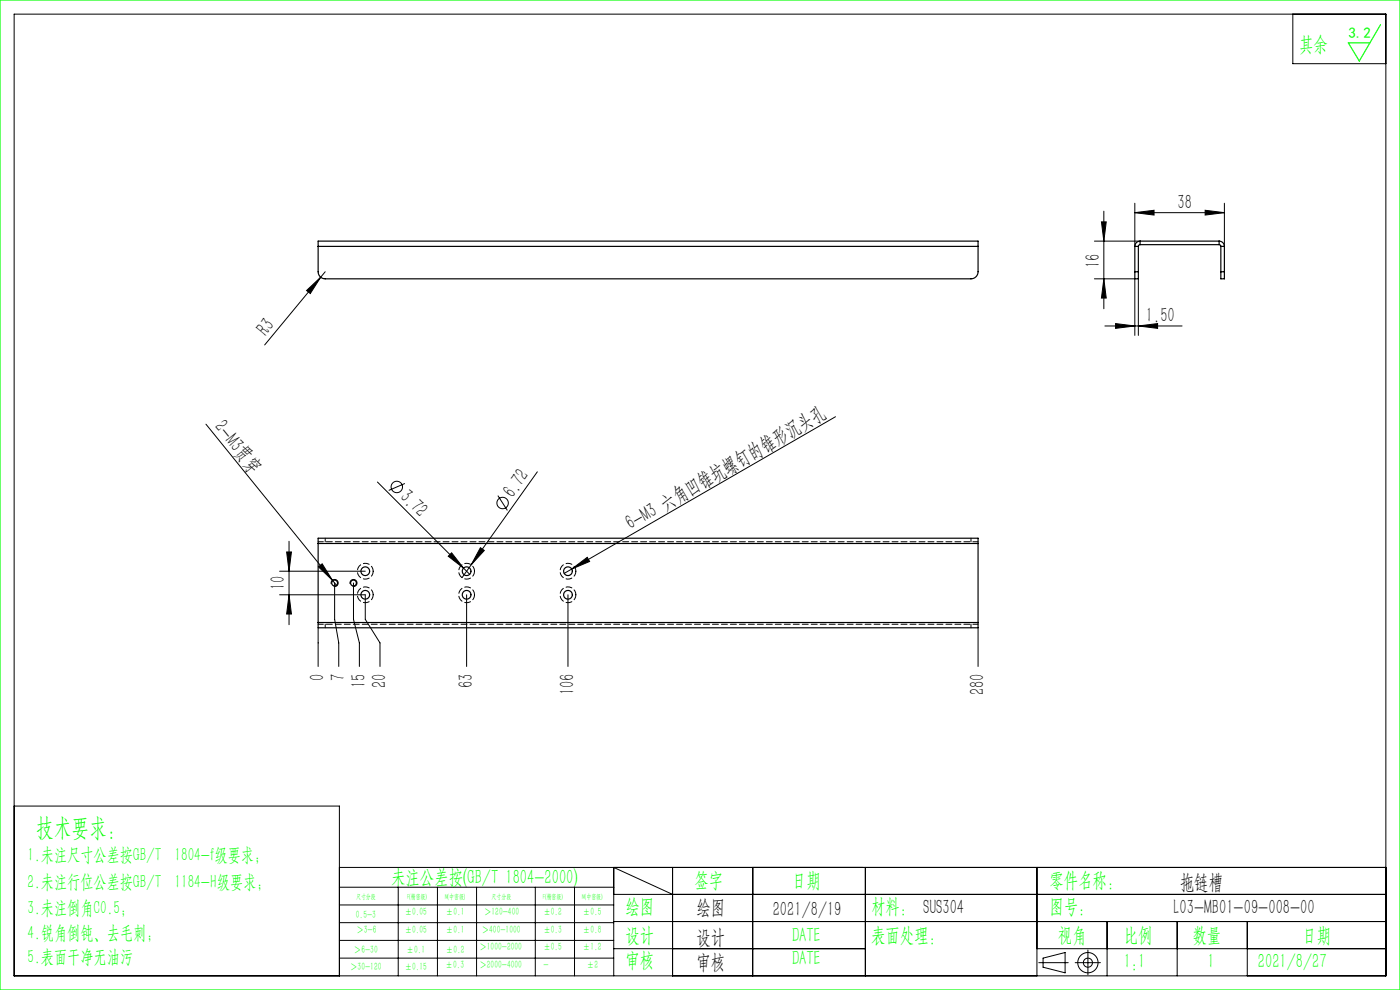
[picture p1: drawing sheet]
<svg xmlns="http://www.w3.org/2000/svg" width="297mm" height="210mm" viewBox="0 0 297 210" stroke-linecap="round" stroke-linejoin="round" font-family="sans-serif">
<g fill="none" stroke="#000" stroke-width=".21">
<path d="M3 3h291v204h-291zM274.3 3v10.5h19.7M69 57.6l-12.9 15.6M232.2 59.1h8.5v12M232.2 51.1h9.7M233.7 47.1h1l-.5 4zM234.2 59.1l.5 4.1h-1zM234.2 44.8v20.7M240.7 45.1l4.1-.5v1zM240.7 43.1v9.2M240.7 45.1h19M241.5 59.1v12"/>
<path d="M255.7 44.6l4 .5-4 .5zM259.7 43.1v9.2M65 61.6l3-2.8-2.2 3.5zM234.4 69.1h16.4M236.7 68.6l4 .5-4 .6zM241.5 69.1l4.1-.5v1.1zM43.7 90l26.8 33.1M177.2 88.4l-55.9 32.3M60.8 117.1h1l-.5 4.1zM61.3 114.8v17.7M80.1 102.2l18.2 18.3M85.9 102.6l-3.4 1.4"/>
<path d="M95.1 118l.7-.7 2.5 3.2zM100 119.8l-2 2.7M101.9 116.2l.8 .6-2.7 3zM105.6 105.1l2 3.2M114 100.1l-14 19.7M59.3 126.2h18.2v5.2l3.1 5v5M59.3 121.2h18.2M61.3 126.2l.5 4h-1zM67.5 133.2v8.2M67.6 120.2l.7-.6 2.2 3.5zM70.3 123.9a.75 .75 0 0 1 .6-1 .75 .75 0 0 1 .8 .8 .75 .75 0 0 1-.9 .7M70.5 123.1l1 1.2"/>
<path d="M71 123.7v7.7l.9 5v5M74.3 123.9a.75 .75 0 0 1 .6-1 .75 .75 0 0 1 .8 .8 .75 .75 0 0 1-.9 .7M75 123.7v7.7l1.2 5v5M98.3 120.5l1.3 1.3M99 126.2v15.2M120.5 126.2v15.2M121.3 120.7l3.3-2.5 .5 .9zM121.3 120.7l-1.6 .9M207.5 133.2v8.2M3 171h69v36M72 184h222M72 188.2h58.2"/>
<path d="M72 192h58.2M72 195.7h58.2M72 199.5h58.2M84.5 188.2v18.8M92.8 188.2v18.8M101.1 188.2v18.8M113.6 188.2v18.8M121.9 188.2v18.8M130.2 189.7h163.8M130.2 195.5h163.8M142.7 189.7l-12.5-5.7v23M142.7 184v23"/>
<path d="M159.7 184v23M183.6 184v23M220 184v23M234.9 195.5v11.5M249.7 195.5v11.5M264.6 195.5v11.5M72 203.2h58.2M130.2 201.2h53.4M220 201.2h74M220.4 204.2h6.2M221.3 203.2l4.7-1.1v4.3l-4.7-1.2zM228.1 204.2h5.3"/>
<path d="M230.8 201.5v5.3"/>
<circle cx="84.2" cy="103.3" r="1.21"/>
<circle cx="106.6" cy="106.7" r="1.21"/>
<circle cx="230.8" cy="204.2" r="2.15"/>
<circle cx="230.8" cy="204.2" r=".96"/>
</g>
<path d="M0 0h297v210h-297zM292.9 5.2l-4.5 7.7-2.4-3.8h4.6" fill="none" stroke="#0f0" stroke-width=".25"/>
<g fill="#000">
<path d="M65 61.6l3-2.8-2.2 3.5zM101.9 116.2l.8 .6-2.7 3zM67.6 120.2l.7-.6 2.2 3.5zM95.1 118l.7-.7 2.5 3.2zM121.3 120.7l3.3-2.5 .5 .9z"/>
<path d="M240.7 45.1l4.1-.5v1zM255.7 44.6l4 .5-4 .5z"/>
<path d="M241.5 69.1l4.1-.5v1.1zM236.7 68.6l4 .5-4 .6z"/>
<path d="M60.8 117.1h1l-.5 4.1zM61.3 126.2l.5 4h-1zM233.7 47.1h1l-.5 4zM234.2 59.1l.5 4.1h-1z"/>
</g>
<g fill="none" stroke="#000" stroke-width=".25">
<path d="M67.5 52.3v5.3a1.5 1.5 0 0 0 1.5 1.5h137a1.5 1.5 0 0 0 1.5-1.5v-5.3M67.5 52.3v-1.2h140v1.2M67.5 52.3h140M240.7 57.6v1.5h.8v-1.5M240.7 52.3h.8M240.7 57.6h.8M240.7 52.3v5.3M241.5 52.3v5.3M241.9 51.1a1.12 1.12 0 0 0-1.2 1.2M241.9 51.9l-.3 .1-.1 .3M241.9 51.1h16.7M241.9 51.9h16.7"/>
<path d="M241.9 51.1v.8M258.6 51.9l.3 .1 .1 .3M258.6 51.1a1.12 1.12 0 0 1 1.1 1.2M258.6 51.1v.8M259 57.6v1.5h.7v-1.5M259 52.3h.7M259 57.6h.7M259 52.3v5.3M259.7 52.3v5.3M67.5 115.3v-1.1h140v1.1M67.5 115.3v16.7M67.5 115.3h140"/>
<path d="M207.5 115.3v16.7M67.5 132v1.2h140v-1.2M67.5 132h140"/>
<circle cx="71" cy="123.7" r=".63"/>
<circle cx="75" cy="123.7" r=".62"/>
<circle cx="77.5" cy="126.2" r=".93"/>
<circle cx="77.5" cy="121.2" r=".93"/>
<circle cx="99" cy="121.2" r=".93"/>
<circle cx="99" cy="126.2" r=".93"/>
<circle cx="120.5" cy="121.2" r=".93"/>
<circle cx="120.5" cy="126.2" r=".93"/>
</g>
<path d="M67.5 114.9h140M207.5 132.4h-140" fill="none" stroke="#000" stroke-width=".21" stroke-dasharray="1.3 .6" stroke-dashoffset=".2"/>
<path d="M79.2 126.2a1.68 1.68 0 0 1-2.4 1.5 1.68 1.68 0 0 1-.4-2.8 1.68 1.68 0 0 1 2.7 .8l.1 .5M79.2 121.2a1.68 1.68 0 0 1-2.4 1.5 1.68 1.68 0 0 1-.4-2.8 1.68 1.68 0 0 1 2.7 .8l.1 .5M100.7 126.2a1.68 1.68 0 0 1-2.4 1.5 1.68 1.68 0 0 1-.4-2.8 1.68 1.68 0 0 1 2.7 .8l.1 .5M100.7 121.2a1.68 1.68 0 0 1-2.4 1.5 1.68 1.68 0 0 1-.4-2.8 1.68 1.68 0 0 1 2.7 .8l.1 .5M122.2 126.2a1.68 1.68 0 0 1-2.4 1.5 1.68 1.68 0 0 1-.4-2.8 1.68 1.68 0 0 1 2.7 .8l.1 .5M122.2 121.2a1.68 1.68 0 0 1-2.4 1.5 1.68 1.68 0 0 1-.4-2.8 1.68 1.68 0 0 1 2.7 .8l.1 .5" fill="none" stroke="#000" stroke-width=".21" stroke-dasharray="1.3 .6" stroke-dashoffset=".1"/>
<path d="M69 114.9v-.7M206 114.2v.7M69 133.2v-.8M206 132.4v.8" fill="none" stroke="#000" stroke-width=".21" stroke-dasharray="1.3 .6" stroke-dashoffset=".4"/>
<text font-size="5.4" fill="#0f0" x="7.7" y="177.2">技术要求：</text>
<g font-size="4.4" fill="#0f0">
<text x="275.6" y="10.8">其余</text>
<text x="83" y="187.5">未注公差按(GB/T 1804-2000)</text>
<text x="147.3" y="188">签字</text>
<text x="168" y="188">日期</text>
<text x="222.6" y="188">零件名称：</text>
<text x="132.7" y="193.6">绘图</text>
<text x="184.8" y="193.6">材料： SUS304</text>
<text x="222.6" y="193.6">图号：</text>
<text x="132.7" y="199.8">设计</text>
<text x="168" y="199.8">DATE</text>
<text x="184.8" y="199.8">表面处理：</text>
<text x="224.4" y="199.8">视角</text>
<text x="238.4" y="199.8">比例</text>
<text x="253" y="199.8">数量</text>
<text x="276.3" y="199.8">日期</text>
<text x="132.7" y="205.1">审核</text>
<text x="168" y="204.6">DATE</text>
<text x="238.4" y="205.3">1:1</text>
<text x="256.2" y="205.3">1</text>
<text x="266.9" y="205.3">2021/8/27</text>
</g>
<g font-size="4.4">
<text x="249.8" y="44.2">38</text>
<text x="233.3" y="56.8" transform="rotate(-90 233.3 56.8)">16</text>
<text x="56.5" y="71.4" transform="rotate(-50 56.5 71.4)">R3</text>
<text x="243.1" y="68.3">1.50</text>
<text x="45.3" y="90.6" transform="rotate(51 45.3 90.6)">2-M3贯穿</text>
<text x="84.7" y="105.6" transform="rotate(45 84.7 105.6)">3.72</text>
<text x="108.9" y="105.8" transform="rotate(-55 108.9 105.8)">6.72</text>
<text x="133.7" y="112.5" transform="rotate(-30 133.7 112.5)">6-M3 六角凹锥坑螺钉的锥形沉头孔</text>
<text x="60.4" y="125.2" transform="rotate(-90 60.4 125.2)">10</text>
<text x="68.8" y="144.4" transform="rotate(-90 68.8 144.4)">0</text>
<text x="73.2" y="144.4" transform="rotate(-90 73.2 144.4)">7</text>
<text x="77.5" y="146" transform="rotate(-90 77.5 146)">15</text>
<text x="81.9" y="146" transform="rotate(-90 81.9 146)">20</text>
<text x="100.3" y="146" transform="rotate(-90 100.3 146)">63</text>
<text x="121.8" y="147.5" transform="rotate(-90 121.8 147.5)">106</text>
<text x="208.8" y="147.5" transform="rotate(-90 208.8 147.5)">280</text>
<text x="250.3" y="188.6">拖链槽</text>
<text x="147.8" y="194">绘图</text>
<text x="163.9" y="194.3">2021/8/19</text>
<text x="249" y="194">L03-MB01-09-008-00</text>
<text x="147.8" y="200.2">设计</text>
<text x="147.8" y="205.5">审核</text>
</g>
<g font-size="4" fill="#0f0">
<text x="5.9" y="182.6">1.未注尺寸公差按GB/T 1804-f级要求；</text>
<text x="5.9" y="188.4">2.未注行位公差按GB/T 1184-H级要求；</text>
<text x="5.9" y="193.9">3.未注倒角C0.5；</text>
<text x="5.9" y="199.2">4.锐角倒钝、去毛刺；</text>
<text x="5.9" y="204.2">5.表面干净无油污</text>
</g>
<text font-size="3.2" fill="#0f0" x="286.1" y="8">3.2</text>
<g font-size="2.3" fill="#0f0">
<text x="75.5" y="194.7">0.5-3</text>
<text x="75.6" y="198">＞3-6</text>
<text x="85.9" y="194.2">±0.05</text>
<text x="85.9" y="198">±0.05</text>
<text x="94.6" y="194.2">±0.1</text>
<text x="94.6" y="198">±0.1</text>
<text x="102.2" y="198">＞400-1000</text>
<text x="102.7" y="194.2">＞120-400</text>
<text x="115.3" y="194.2">±0.2</text>
<text x="115.3" y="198">±0.3</text>
<text x="123.7" y="194.2">±0.5</text>
<text x="123.7" y="198">±0.8</text>
<text x="75.1" y="202.2">＞6-30</text>
<text x="86.3" y="202.2">±0.1</text>
<text x="94.6" y="202.2">±0.2</text>
<text x="101.7" y="201.6">＞1000-2000</text>
<text x="115.3" y="201.6">±0.5</text>
<text x="123.7" y="201.6">±1.2</text>
<text x="74.3" y="205.8">＞30-120</text>
<text x="85.9" y="205.8">±0.15</text>
<text x="94.5" y="205.4">±0.3</text>
<text x="101.7" y="205.4">＞2000-4000</text>
<text x="115.3" y="205.4">-</text>
<text x="124.5" y="205.4">±2</text>
</g>
<g font-size="1.5" fill="#0f0">
<text x="75.5" y="190.6">尺寸分段</text>
<text x="86.4" y="190.6">F(精密级)</text>
<text x="94.4" y="190.6">M(中密级)</text>
<text x="104.3" y="190.6">尺寸分段</text>
<text x="115.2" y="190.6">F(精密级)</text>
<text x="123.5" y="190.6">M(中密级)</text>
</g>
</svg>
